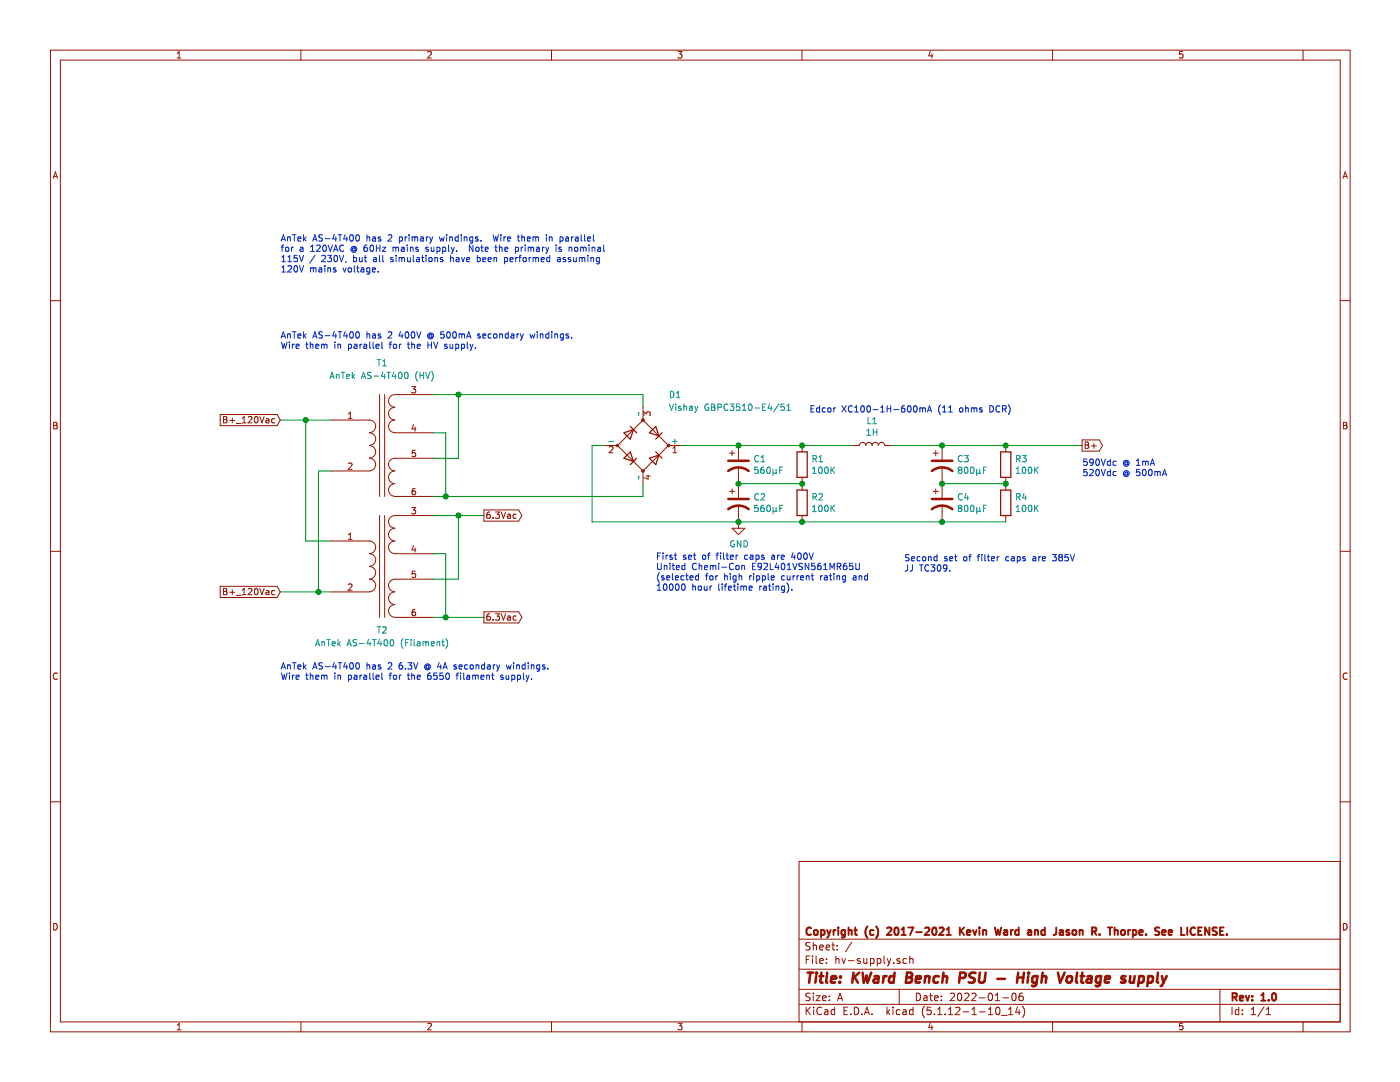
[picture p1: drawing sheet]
EESchema Schematic File Version 4
EELAYER 30 0
EELAYER END
$Descr A 11000 8500
encoding utf-8
Sheet 1 1
Title "KWard Bench PSU - High Voltage supply"
Date "2022-01-06"
Rev "1.0"
Comp "Copyright (c) 2017-2021 Kevin Ward and Jason R. Thorpe. See LICENSE."
Comment1 ""
Comment2 ""
Comment3 ""
Comment4 ""
$EndDescr
$Comp
L Device:Transformer_1P_2S T1
U 1 1
P 3000 3500
F 0 "T1" H 3000 4150 50  0000 C CNN
F 1 "AnTek AS-4T400 (HV)" H 3000 4050 50  0000 C CNN
F 2 "" H 3000 3500 50  0001 C CNN
F 3 "~" H 3000 3500 50  0001 C CNN
	1    3000 3500
	1    0    0    -1  
$EndComp
$Comp
L Device:Transformer_1P_2S T2
U 1 1
P 3000 4450
F 0 "T2" H 3000 3950 50  0000 C CNN
F 1 "AnTek AS-4T400 (Filament)" H 3000 3850 50  0000 C CNN
F 2 "" H 3000 4450 50  0001 C CNN
F 3 "~" H 3000 4450 50  0001 C CNN
	1    3000 4450
	1    0    0    -1  
$EndComp
Text Notes 2200 2750 0    50   ~ 0
AnTek AS-4T400 has 2 400V @ 500mA secondary windings.\nWire them in parallel for the HV supply.
Text Notes 2200 5350 0    50   ~ 0
AnTek AS-4T400 has 2 6.3V @ 4A secondary windings.\nWire them in parallel for the 6550 filament supply.
Text Notes 2200 2150 0    50   ~ 0
AnTek AS-4T400 has 2 primary windings.  Wire them in parallel\nfor a 120VAC @ 60Hz mains supply.  Note the primary is nominal\n115V / 230V, but all simulations have been performed assuming\n120V mains voltage.
Wire Wire Line
	2600 4250 2400 4250
Wire Wire Line
	2400 4250 2400 3300
Wire Wire Line
	2400 3300 2600 3300
Wire Wire Line
	2600 3700 2500 3700
Wire Wire Line
	2500 3700 2500 4650
Wire Wire Line
	2500 4650 2600 4650
Wire Wire Line
	2400 3300 2200 3300
Connection ~ 2400 3300
Wire Wire Line
	2500 4650 2200 4650
Connection ~ 2500 4650
Text GLabel 2200 3300 0    50   Input ~ 0
B+_120Vac
Text GLabel 2200 4650 0    50   Input ~ 0
B+_120Vac
Wire Wire Line
	3400 4050 3600 4050
Wire Wire Line
	3600 4050 3600 4550
Wire Wire Line
	3600 4550 3400 4550
Wire Wire Line
	3400 4350 3500 4350
Wire Wire Line
	3500 4350 3500 4850
Wire Wire Line
	3500 4850 3400 4850
Wire Wire Line
	3600 4050 3800 4050
Connection ~ 3600 4050
Wire Wire Line
	3500 4850 3800 4850
Connection ~ 3500 4850
Text GLabel 3800 4050 2    50   Output ~ 0
6.3Vac
Text GLabel 3800 4850 2    50   Output ~ 0
6.3Vac
Wire Wire Line
	3400 3100 3600 3100
Wire Wire Line
	3600 3100 3600 3600
Wire Wire Line
	3600 3600 3400 3600
Wire Wire Line
	3400 3400 3500 3400
Wire Wire Line
	3500 3400 3500 3900
Wire Wire Line
	3500 3900 3400 3900
$Comp
L Device:D_Bridge_+-AA D1
U 1 1
P 5050 3500
F 0 "D1" H 5250 3900 50  0000 L CNN
F 1 "Vishay GBPC3510-E4/51" H 5250 3800 50  0000 L CNN
F 2 "" H 5050 3500 50  0001 C CNN
F 3 "~" H 5050 3500 50  0001 C CNN
	1    5050 3500
	1    0    0    -1  
$EndComp
Wire Wire Line
	3500 3900 5050 3900
Wire Wire Line
	5050 3900 5050 3800
Connection ~ 3500 3900
Wire Wire Line
	3600 3100 5050 3100
Wire Wire Line
	5050 3100 5050 3200
Connection ~ 3600 3100
$Comp
L Device:CP1 C1
U 1 1
P 5800 3650
F 0 "C1" H 5915 3696 50  0000 L CNN
F 1 "560µF" H 5915 3605 50  0000 L CNN
F 2 "" H 5800 3650 50  0001 C CNN
F 3 "~" H 5800 3650 50  0001 C CNN
F 4 "661-E92L401SN561MR65" H 5800 3650 50  0001 C CNN "Mouser"
	1    5800 3650
	1    0    0    -1  
$EndComp
$Comp
L Device:R R1
U 1 1
P 6300 3650
F 0 "R1" H 6370 3696 50  0000 L CNN
F 1 "100K" H 6370 3605 50  0000 L CNN
F 2 "" V 6230 3650 50  0001 C CNN
F 3 "~" H 6300 3650 50  0001 C CNN
	1    6300 3650
	1    0    0    -1  
$EndComp
$Comp
L Device:CP1 C2
U 1 1
P 5800 3950
F 0 "C2" H 5915 3996 50  0000 L CNN
F 1 "560µF" H 5915 3905 50  0000 L CNN
F 2 "" H 5800 3950 50  0001 C CNN
F 3 "~" H 5800 3950 50  0001 C CNN
F 4 "661-E92L401SN561MR65" H 5800 3950 50  0001 C CNN "Mouser"
	1    5800 3950
	1    0    0    -1  
$EndComp
$Comp
L Device:R R2
U 1 1
P 6300 3950
F 0 "R2" H 6370 3996 50  0000 L CNN
F 1 "100K" H 6370 3905 50  0000 L CNN
F 2 "" V 6230 3950 50  0001 C CNN
F 3 "~" H 6300 3950 50  0001 C CNN
	1    6300 3950
	1    0    0    -1  
$EndComp
Wire Wire Line
	5800 3800 6300 3800
Connection ~ 5800 3800
Connection ~ 6300 3800
Wire Wire Line
	5800 3500 6300 3500
Wire Wire Line
	5800 4100 6300 4100
Text Notes 5150 4650 0    50   ~ 0
First set of filter caps are 400V\nUnited Chemi-Con E92L401VSN561MR65U\n(selected for high ripple current rating and\n10000 hour lifetime rating).
$Comp
L power:GND #PWR01
U 1 1
P 5800 4100
F 0 "#PWR01" H 5800 3850 50  0001 C CNN
F 1 "GND" H 5805 3927 50  0000 C CNN
F 2 "" H 5800 4100 50  0001 C CNN
F 3 "" H 5800 4100 50  0001 C CNN
	1    5800 4100
	1    0    0    -1  
$EndComp
Connection ~ 5800 4100
$Comp
L Device:L L1
U 1 1
P 6850 3500
F 0 "L1" V 7040 3500 50  0000 C CNN
F 1 "1H" V 6949 3500 50  0000 C CNN
F 2 "" H 6850 3500 50  0001 C CNN
F 3 "~" H 6850 3500 50  0001 C CNN
	1    6850 3500
	0    -1   -1   0   
$EndComp
Text Notes 7950 3250 2    50   ~ 0
Edcor XC100-1H-600mA (11 ohms DCR)
$Comp
L Device:CP1 C3
U 1 1
P 7400 3650
F 0 "C3" H 7515 3696 50  0000 L CNN
F 1 "800µF" H 7515 3605 50  0000 L CNN
F 2 "" H 7400 3650 50  0001 C CNN
F 3 "~" H 7400 3650 50  0001 C CNN
	1    7400 3650
	1    0    0    -1  
$EndComp
$Comp
L Device:R R3
U 1 1
P 7900 3650
F 0 "R3" H 7970 3696 50  0000 L CNN
F 1 "100K" H 7970 3605 50  0000 L CNN
F 2 "" V 7830 3650 50  0001 C CNN
F 3 "~" H 7900 3650 50  0001 C CNN
	1    7900 3650
	1    0    0    -1  
$EndComp
$Comp
L Device:CP1 C4
U 1 1
P 7400 3950
F 0 "C4" H 7515 3996 50  0000 L CNN
F 1 "800µF" H 7515 3905 50  0000 L CNN
F 2 "" H 7400 3950 50  0001 C CNN
F 3 "~" H 7400 3950 50  0001 C CNN
	1    7400 3950
	1    0    0    -1  
$EndComp
$Comp
L Device:R R4
U 1 1
P 7900 3950
F 0 "R4" H 7970 3996 50  0000 L CNN
F 1 "100K" H 7970 3905 50  0000 L CNN
F 2 "" V 7830 3950 50  0001 C CNN
F 3 "~" H 7900 3950 50  0001 C CNN
	1    7900 3950
	1    0    0    -1  
$EndComp
Wire Wire Line
	7400 3800 7900 3800
Connection ~ 7400 3800
Connection ~ 7900 3800
Wire Wire Line
	7400 3500 7900 3500
Wire Wire Line
	7400 4100 7900 4100
Text Notes 7100 4500 0    50   ~ 0
Second set of filter caps are 385V\nJJ TC309.
Wire Wire Line
	5350 3500 5800 3500
Connection ~ 5800 3500
Wire Wire Line
	6300 3500 6700 3500
Connection ~ 6300 3500
Wire Wire Line
	7000 3500 7400 3500
Connection ~ 7400 3500
Text GLabel 8500 3500 2    50   Output ~ 0
B+
Wire Wire Line
	7900 3500 8500 3500
Connection ~ 7900 3500
Text Notes 8500 3750 0    50   ~ 0
590Vdc @ 1mA\n520Vdc @ 500mA\n
Wire Wire Line
	4750 3500 4650 3500
Wire Wire Line
	4650 3500 4650 4100
Wire Wire Line
	4650 4100 5800 4100
Wire Wire Line
	7400 4100 6300 4100
Connection ~ 7400 4100
Connection ~ 6300 4100
$EndSCHEMATC
